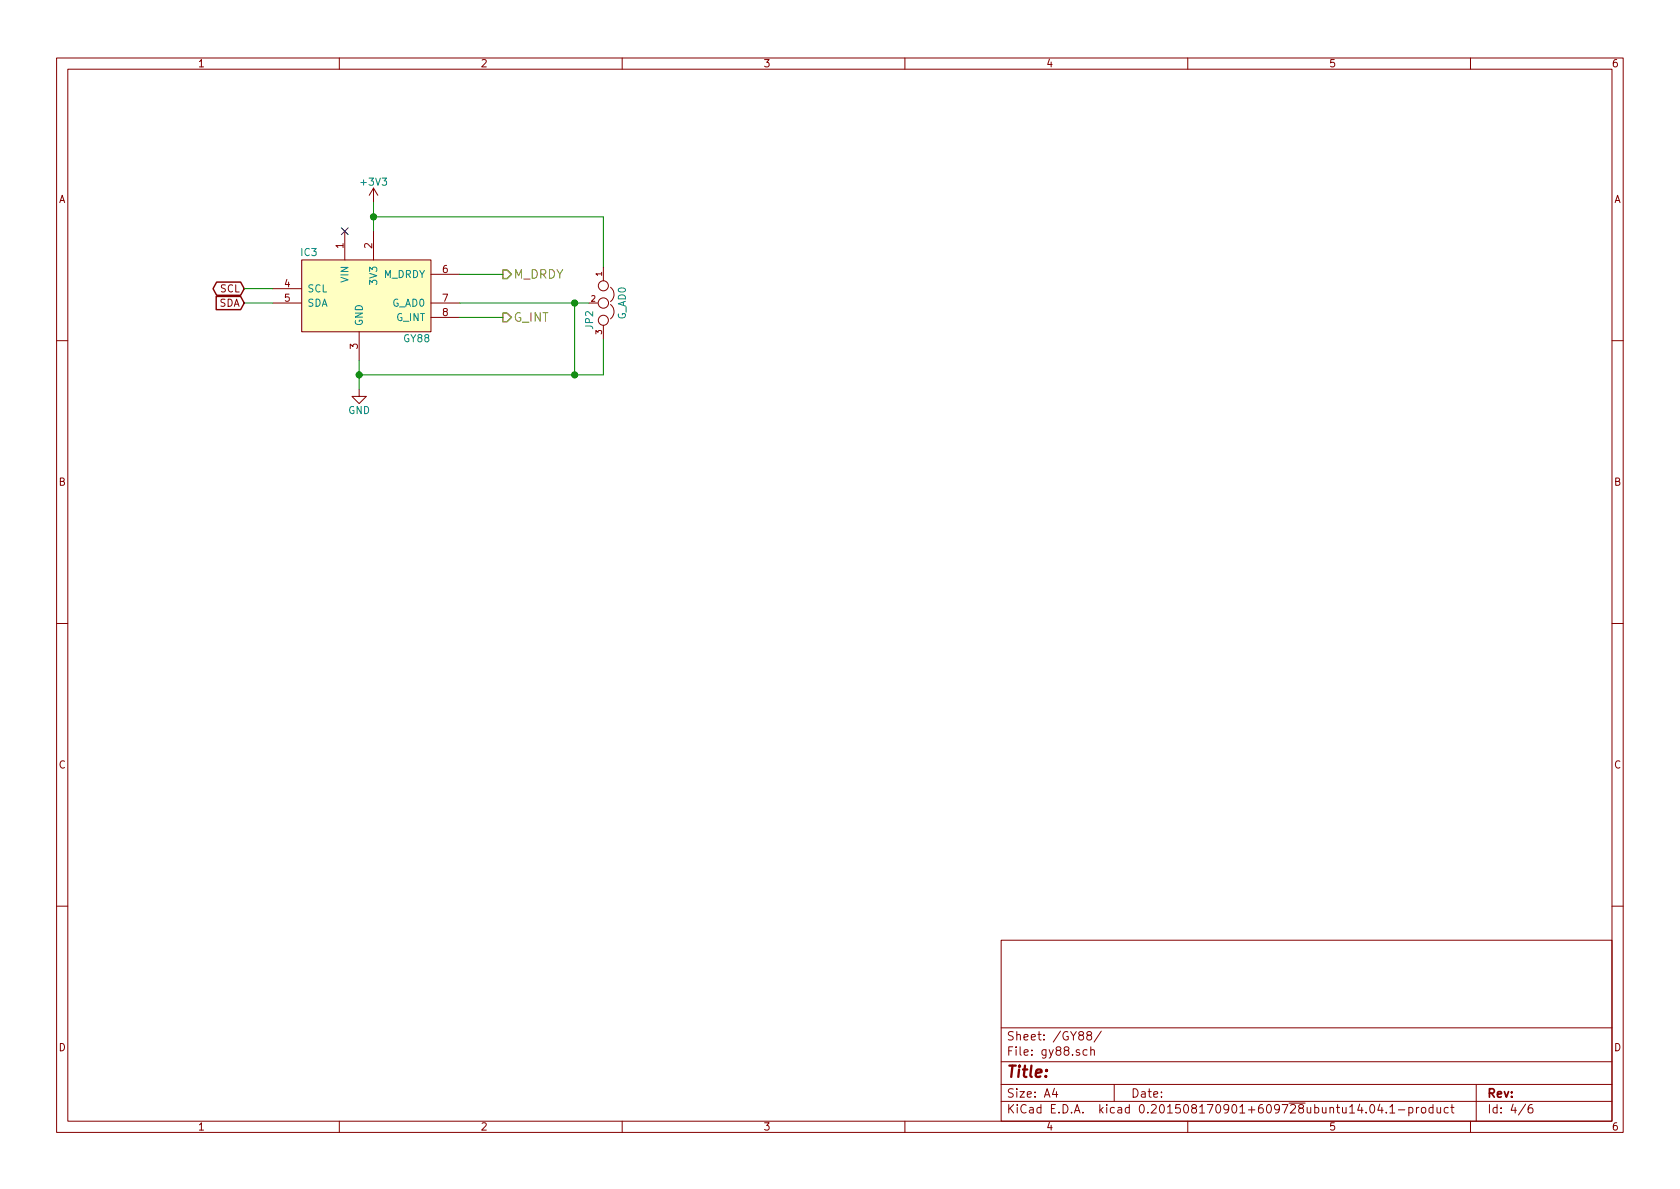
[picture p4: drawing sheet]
EESchema Schematic File Version 2
LIBS:power
LIBS:device
LIBS:transistors
LIBS:conn
LIBS:linear
LIBS:regul
LIBS:74xx
LIBS:cmos4000
LIBS:adc-dac
LIBS:memory
LIBS:xilinx
LIBS:microcontrollers
LIBS:dsp
LIBS:microchip
LIBS:analog_switches
LIBS:motorola
LIBS:texas
LIBS:intel
LIBS:audio
LIBS:interface
LIBS:digital-audio
LIBS:philips
LIBS:display
LIBS:cypress
LIBS:siliconi
LIBS:opto
LIBS:atmel
LIBS:contrib
LIBS:valves
LIBS:sensors
LIBS:card
LIBS:Umweltdaten-cache
EELAYER 25 0
EELAYER END
$Descr A4 11693 8268
encoding utf-8
Sheet 4 6
Title ""
Date ""
Rev ""
Comp ""
Comment1 ""
Comment2 ""
Comment3 ""
Comment4 ""
$EndDescr
$Comp
L GY88 IC3
U 1 1
P 2500 2000
F 0 "IC3" H 2150 2250 50  0000 C CNN
F 1 "GY88" H 2900 1650 50  0000 C CNN
F 2 "Footprints:GY88" H 2400 1700 50  0001 C CNN
F 3 "" H 2400 1700 50  0000 C CNN
	1    2500 2000
	1    0    0    -1  
$EndComp
$Comp
L +3V3 #PWR08
U 1 1
P 2600 1400
F 0 "#PWR08" H 2600 1250 50  0001 C CNN
F 1 "+3V3" H 2600 1540 50  0000 C CNN
F 2 "" H 2600 1400 60  0000 C CNN
F 3 "" H 2600 1400 60  0000 C CNN
	1    2600 1400
	1    0    0    -1  
$EndComp
$Comp
L GND #PWR09
U 1 1
P 2500 2700
F 0 "#PWR09" H 2500 2450 50  0001 C CNN
F 1 "GND" H 2500 2550 50  0000 C CNN
F 2 "" H 2500 2700 60  0000 C CNN
F 3 "" H 2500 2700 60  0000 C CNN
	1    2500 2700
	1    0    0    -1  
$EndComp
Text GLabel 1700 2100 0    50   Input ~ 0
SDA
Text GLabel 1700 2000 0    50   BiDi ~ 0
SCL
Text HLabel 3500 2200 2    60   Output ~ 0
G_INT
$Comp
L JUMPER3 JP2
U 1 1
P 4200 2100
F 0 "JP2" H 4250 2000 50  0000 L CNN
F 1 "G_AD0" H 4200 2200 50  0000 C BNN
F 2 "Footprints:SJ_2" H 4200 2100 60  0001 C CNN
F 3 "" H 4200 2100 60  0000 C CNN
	1    4200 2100
	0    1    1    0   
$EndComp
Wire Wire Line
	1900 2000 1700 2000
Wire Wire Line
	1900 2100 1700 2100
Wire Wire Line
	2500 2500 2500 2700
Wire Wire Line
	2600 1600 2600 1400
Wire Wire Line
	3500 2200 3200 2200
Wire Wire Line
	4100 2100 3200 2100
Wire Wire Line
	4200 2350 4200 2600
Wire Wire Line
	4200 2600 2500 2600
Connection ~ 2500 2600
Wire Wire Line
	4200 1850 4200 1500
Wire Wire Line
	4200 1500 2600 1500
Connection ~ 2600 1500
Text HLabel 3500 1900 2    60   Output ~ 0
M_DRDY
Wire Wire Line
	3500 1900 3200 1900
NoConn ~ 2400 1600
Wire Wire Line
	4000 2100 4000 2600
Connection ~ 4000 2600
Connection ~ 4000 2100
$EndSCHEMATC
